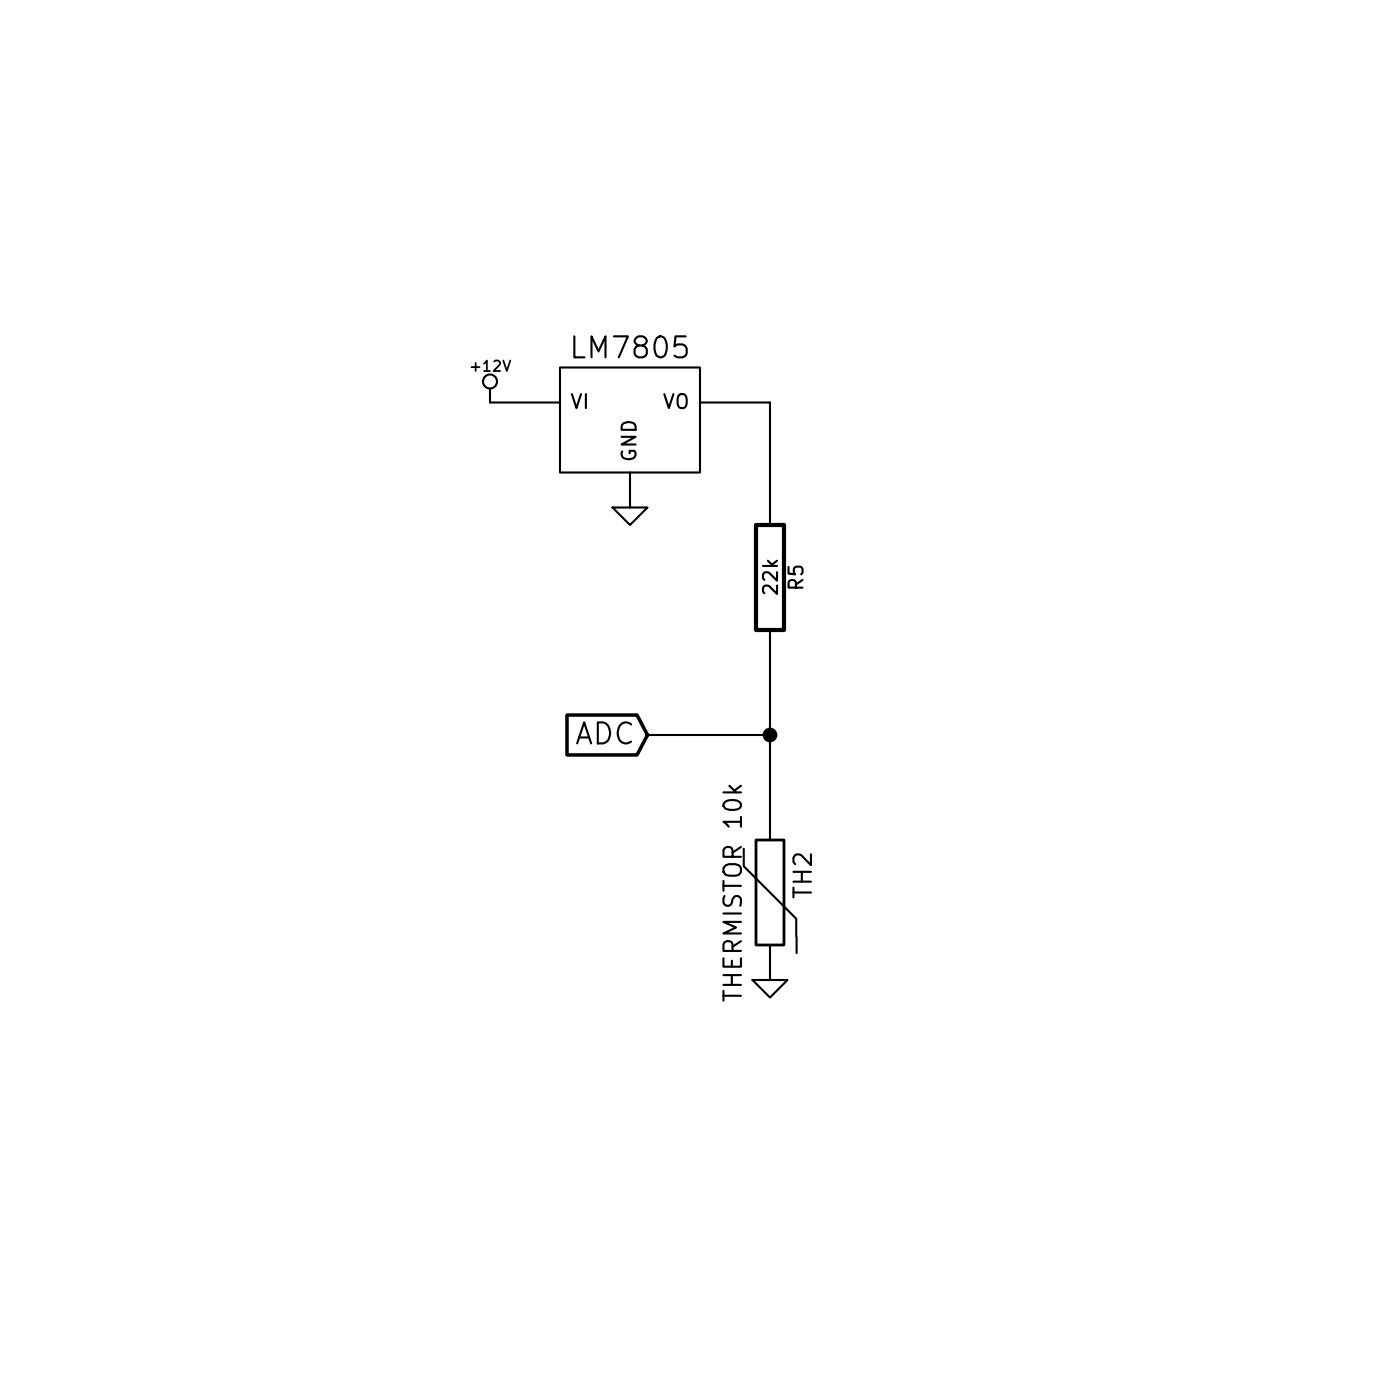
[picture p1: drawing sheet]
EESchema Schematic File Version 2
LIBS:power
LIBS:device
LIBS:transistors
LIBS:conn
LIBS:linear
LIBS:regul
LIBS:74xx
LIBS:cmos4000
LIBS:adc-dac
LIBS:memory
LIBS:xilinx
LIBS:special
LIBS:microcontrollers
LIBS:dsp
LIBS:microchip
LIBS:analog_switches
LIBS:motorola
LIBS:texas
LIBS:intel
LIBS:audio
LIBS:interface
LIBS:digital-audio
LIBS:philips
LIBS:display
LIBS:cypress
LIBS:siliconi
LIBS:opto
LIBS:atmel
LIBS:contrib
LIBS:valves
LIBS:temperatura-cache
EELAYER 27 0
EELAYER END
$Descr User 4000 4000
encoding utf-8
Sheet 1 1
Title ""
Date "29 jun 2015"
Rev ""
Comp ""
Comment1 ""
Comment2 ""
Comment3 ""
Comment4 ""
$EndDescr
$Comp
L LM7805 U?
U 1 1
P 1800 1200
F 0 "U?" H 1950 1004 60  0001 C CNN
F 1 "LM7805" H 1800 1400 60  0000 C CNN
F 2 "" H 1800 1200 60  0000 C CNN
F 3 "" H 1800 1200 60  0000 C CNN
	1    1800 1200
	1    0    0    -1  
$EndComp
$Comp
L +12V #PWR?
U 1 1
P 1400 1150
F 0 "#PWR?" H 1400 1100 20  0001 C CNN
F 1 "+12V" H 1400 1250 30  0000 C CNN
F 2 "" H 1400 1150 60  0000 C CNN
F 3 "" H 1400 1150 60  0000 C CNN
	1    1400 1150
	1    0    0    -1  
$EndComp
$Comp
L GND #PWR?
U 1 1
P 1800 1450
F 0 "#PWR?" H 1800 1450 30  0001 C CNN
F 1 "GND" H 1800 1380 30  0001 C CNN
F 2 "" H 1800 1450 60  0000 C CNN
F 3 "" H 1800 1450 60  0000 C CNN
	1    1800 1450
	1    0    0    -1  
$EndComp
$Comp
L THERMISTOR TH2
U 1 1
P 2200 2550
F 0 "TH2" V 2300 2600 50  0000 C CNN
F 1 "THERMISTOR 10k" V 2100 2550 50  0000 C CNN
F 2 "~" H 2200 2550 60  0000 C CNN
F 3 "~" H 2200 2550 60  0000 C CNN
	1    2200 2550
	1    0    0    -1  
$EndComp
$Comp
L R R5
U 1 1
P 2200 1650
F 0 "R5" V 2280 1650 40  0000 C CNN
F 1 "22k" V 2207 1651 40  0000 C CNN
F 2 "~" V 2130 1650 30  0000 C CNN
F 3 "~" H 2200 1650 30  0000 C CNN
	1    2200 1650
	1    0    0    -1  
$EndComp
Wire Wire Line
	2200 1900 2200 2300
$Comp
L GND #PWR?
U 1 1
P 2200 2800
F 0 "#PWR?" H 2200 2800 30  0001 C CNN
F 1 "GND" H 2200 2730 30  0001 C CNN
F 2 "" H 2200 2800 60  0000 C CNN
F 3 "" H 2200 2800 60  0000 C CNN
	1    2200 2800
	1    0    0    -1  
$EndComp
Text GLabel 1850 2100 0    60   Input ~ 0
ADC
Wire Wire Line
	1850 2100 2200 2100
Connection ~ 2200 2100
Wire Wire Line
	2200 1400 2200 1150
$EndSCHEMATC
